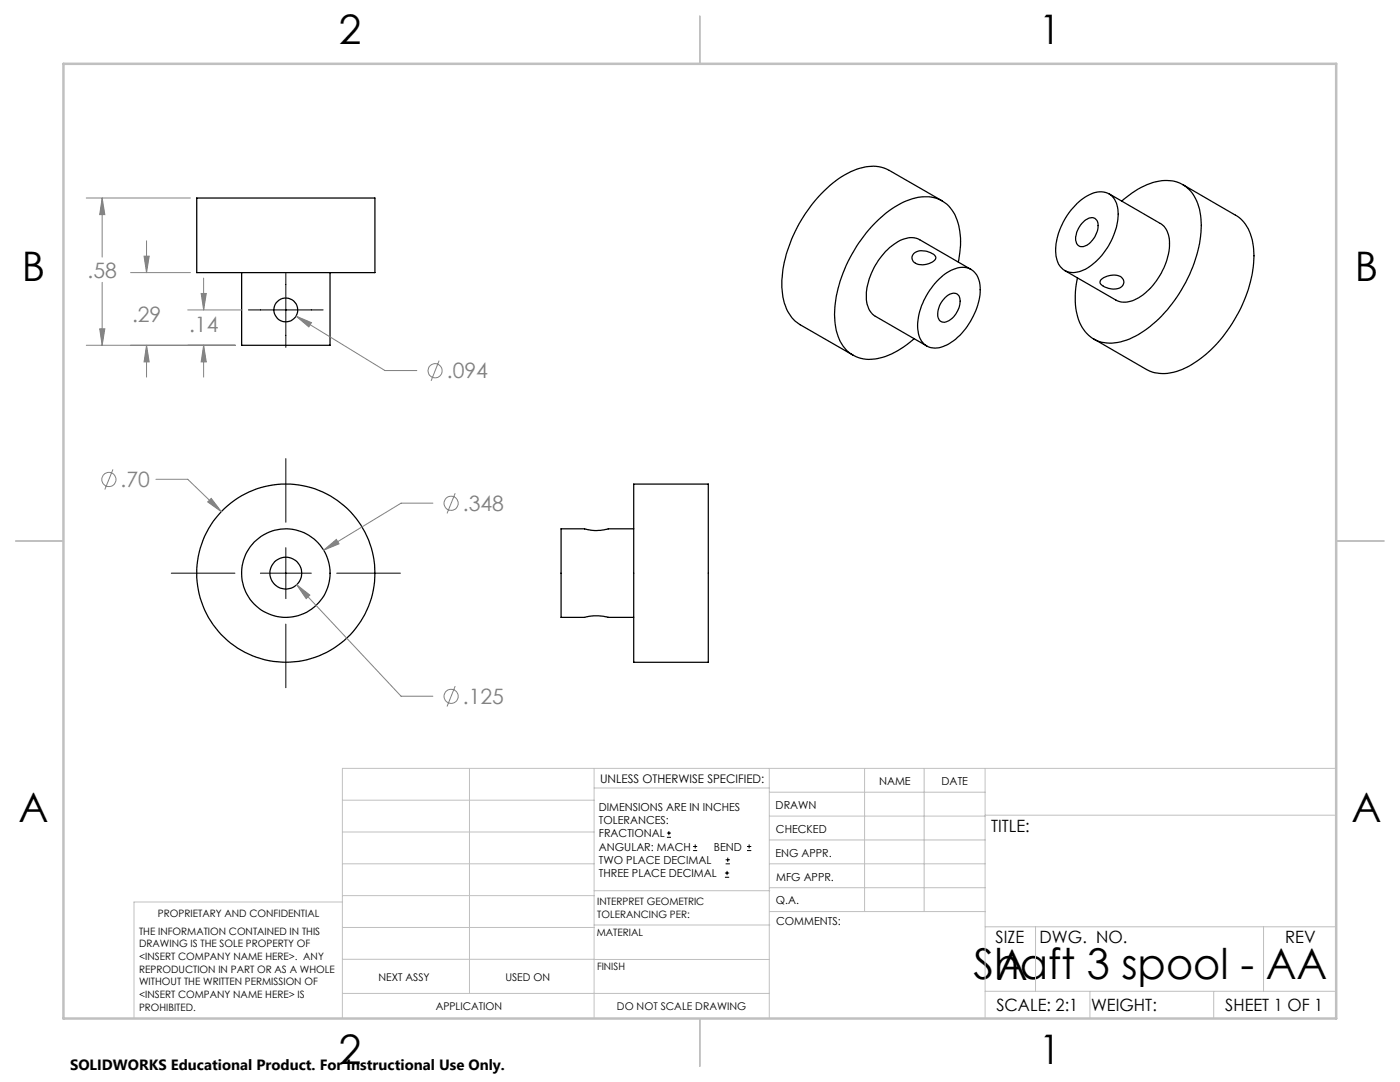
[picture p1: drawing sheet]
<svg xmlns="http://www.w3.org/2000/svg" width="279mm" height="216mm" viewBox="0 0 279 216" stroke-linecap="round" stroke-linejoin="round" font-family="sans-serif">
<g fill="none" stroke="#000" stroke-width=".25">
<path d="M39.3 39.5h35.5v14.9h-35.5zM221.3 38.7l10.3 5.9a5 5 0 0 1 1.8 5 13.4 13.4 0 0 1-7.4 10.4 4.2 4.2 0 0 1-3.3-.1l-10.2-5.9M236 36.8l10.6 6.1a8.1 8.1 0 0 1 3.6 6.8 26.8 26.8 0 0 1-6.7 18.2 19.3 19.3 0 0 1-9.4 6.4 7.4 7.4 0 0 1-5.3-.6l-10.5-6.1M48.2 54.4v14.5h17.7v-14.5M182.3 50.7a3.3 3.3 0 0 1 4.5 .6 1.65 1.65 0 0 1-1.5 1.3 2.59 2.59 0 0 1-3.2-.6l-.1-.8zM187 56.1a6.8 6.8 0 0 1 6-2.7 3.9 3.9 0 0 1 2.6 4.4 13.7 13.7 0 0 1-6.5 11 3.8 3.8 0 0 1-5.2-.7 8.4 8.4 0 0 1 .2-7.6 14.8 14.8 0 0 1 2.9-4.4zM188 40.1l-10.5-6.1a7.7 7.7 0 0 0-7.1 0 23.9 23.9 0 0 0-10.5 9.9 24.4 24.4 0 0 0-3.8 14.1 8.2 8.2 0 0 0 3.6 6.8l10.6 6.1M188.6 59.4a1.75 1.75 0 0 1 2.8-.3 4.4 4.4 0 0 1-3 5.2 1.6 1.6 0 0 1-1.2-2.2 5 5 0 0 1 1.4-2.7zM191.2 52.3a14.1 14.1 0 0 0-.9-9.9 6.7 6.7 0 0 0-8.2-2.7 21.2 21.2 0 0 0-10.8 8.8 25.6 25.6 0 0 0-4.7 15.6 7.9 7.9 0 0 0 4.3 7.1 9.3 9.3 0 0 0 8.2-1.2l1.8-1.2 1.5-1.2M193.8 53.8l-10.2-6a4.7 4.7 0 0 0-5.2 1 13.6 13.6 0 0 0-5.5 11 4.1 4.1 0 0 0 1.8 3.3l10.3 5.9M214.9 40.6a6.4 6.4 0 0 1 5.7-2.2 4 4 0 0 1 2.6 4.3 13.5 13.5 0 0 1-7 11.2 3.6 3.6 0 0 1-5.5-3.3 13.5 13.5 0 0 1 4.2-10zM215.9 44.6a2 2 0 0 1 2.8-.9 2.78 2.78 0 0 1 0 3.2 3.2 3.2 0 0 1-3.2 2.3 2.18 2.18 0 0 1-.6-2.8z"/>
<path d="M219.6 55.9a3.6 3.6 0 0 1 4.2-.6 1.33 1.33 0 0 1 .3 1.6 1.33 1.33 0 0 1-1.3 .7 3.6 3.6 0 0 1-3.3-1.2zM223.9 40.1a14.1 14.1 0 0 1 9-4.1 6.7 6.7 0 0 1 6.5 5.8 22.1 22.1 0 0 1-2.7 14.5 24.8 24.8 0 0 1-11.3 11.4 7.8 7.8 0 0 1-7.7-.5 9.6 9.6 0 0 1-3.1-8.4l.4-3.4M126.5 96.6h14.9v35.6h-14.9zM126.5 105.5h-5.1a8.1 8.1 0 0 1-4.7 0h-4.7v17.7h4.7a8.9 8.9 0 0 1 4.7 0h5.1"/>
<circle cx="57" cy="61.9" r="2.39"/>
<circle cx="57" cy="114.4" r="8.8"/>
<circle cx="57" cy="114.4" r="17.8"/>
<circle cx="57" cy="114.4" r="3.2"/>
</g>
<g fill="none" stroke="#808080" stroke-width=".2">
<path d="M17.2 39.5h20.8M20.4 39.5l.5 3.3h-1zM20.4 39.5v11.8M20.4 56.3v12.6M26.1 54.4h11.9M28.8 51.1h1l-.6 3.3zM29.2 48v6.4M40.1 58.6h1.1l-.6 3.2zM40.6 55.5v6.3M17.2 68.9h29.8M19.9 65.6h1l-.5 3.3zM29.2 68.9l.6 3.3h-1z"/>
<path d="M29.2 68.9v6.3M37.5 61.8h10.8M40.6 68.9l.6 3.3h-1.1zM40.6 68.9v6.3M59.1 63.1l3.1 1.3-.6 .8zM59.1 63.1l17.7 10.8h6.4M87.6 72l-1.6 4M22.5 93.7l-1.6 4M31.1 95.6h6.4l6.7 6.5M90.8 98.4l-1.6 4M41.5 100.2l.7-.8 2 2.7zM59.2 116.7l2.6 2-.7 .8z"/>
<path d="M59.2 116.7l20.8 22.2h6.4M64.6 109.8l2.5-2.2 .6 .9zM86.4 100.4h-6.4l-15.4 9.4M90.8 136.9l-1.6 4.1"/>
<circle cx="86.8" cy="74" r="1.4"/>
<circle cx="21.7" cy="95.7" r="1.41"/>
<circle cx="90" cy="100.4" r="1.42"/>
<circle cx="90" cy="138.9" r="1.41"/>
</g>
<g fill="none" stroke="#000" stroke-width=".2">
<path d="M57 54.4v14.9M49.6 61.8h14.9M57 91.5v12.7M34.2 114.4h12.7M52 114.4h10.1M57 109.3v10.2M67.2 114.4h12.7M57 124.5v12.7M133.1 167.1h.8M133.1 166.2h.8M133.5 165.8v.9M138.3 169.7h.8"/>
<path d="M138.3 168.9h.8M138.7 168.5v.8M144.7 175h.8M144.7 174.2h.8M144.8 172.4h.9M144.8 171.6h.9M145.1 173.8v.8M145.2 171.1v.9M149.1 169.7h.8M149.1 168.9h.8M149.5 168.5v.8"/>
</g>
<g fill="none" stroke="#c0c0c0" stroke-width=".2">
<path d="M68.3 159.7h50.3M93.7 153.3v44.9M118.6 153.3v49.9M118.6 157.2h34.9M153.5 153.3v49.9M153.5 158.1h43.1M172.5 153.3v28.6M184.4 153.3v28.6M196.6 153.3v49.9M266.7 153.3h-198.4v49.9M68.3 178.7h50.3M68.3 172.4h50.3"/>
<path d="M68.3 166h50.3M68.3 180h-41.6v23.2M118.6 177.7h35M153.5 167.6h43.1M153.5 162.8h43.1M153.5 172.4h43.1M153.5 177.1h43.1M196.6 162.7h70.1M68.3 198.2h85.2M68.3 191.4l85.2 .1M68.3 185.1h50.3M118.6 184.6h35"/>
<path d="M153.6 181.9h43M196.6 197.8h70.1M196.6 184.9h70.1M206.7 184.9v12.9M217.5 197.8v5.4M242.2 197.8v5.4M252.2 184.9v12.9"/>
</g>
<path d="M139.7 3.2v9.5M3.1 107.9h9.6M266.7 107.9h9.5M139.7 203.2v9.6" fill="none" stroke="#c0c0c0" stroke-width=".25"/>
<path d="M12.7 12.7h254v190.5h-254z" fill="none" stroke="#c0c0c0" stroke-width=".5"/>
<path d="M59.2 116.7l1.9 2.8 .7-.8zM64.6 109.8l3.1-1.3-.6-.9zM42.2 99.4l-.7 .8 2.7 1.9zM40.6 68.9l.6 3.3h-1.1zM40.1 58.6h1.1l-.6 3.2zM29.2 68.9l.6 3.3h-1zM28.8 51.1h1l-.6 3.3zM19.9 65.6h1l-.5 3.3zM20.4 39.5l.5 3.3h-1zM59.1 63.1l2.5 2.1 .6-.8z" fill="#808080"/>
<g font-size="8.5">
<text x="194.3" y="195.4">Shaft 3 spool - AA</text>
<text x="198.9" y="195.5">A</text>
</g>
<g font-size="8.1">
<text x="67.6" y="8.9">2</text>
<text x="207.3" y="8.9">1</text>
<text x="4.4" y="56.1">B</text>
<text x="270.4" y="56.1">B</text>
<text x="3.7" y="164.1">A</text>
<text x="269.7" y="164.1">A</text>
<text x="67.6" y="212.4">2</text>
<text x="207.3" y="212.4">1</text>
</g>
<g font-size="4.2" fill="#808080">
<text x="17.5" y="55.4">.58</text>
<text x="26.3" y="64.3">.29</text>
<text x="37.7" y="66.3">.14</text>
<text x="89.2" y="75.5">.094</text>
<text x="24.1" y="97.2">.70</text>
<text x="92.4" y="102">.348</text>
<text x="92.4" y="140.5">.125</text>
</g>
<g font-size="3.4">
<text x="197.8" y="166">TITLE:</text>
<text x="198.7" y="188.1">SIZE</text>
<text x="207.5" y="188.1">DWG. NO.</text>
<text x="256.5" y="188.2">REV</text>
<text x="198.8" y="201.7">SCALE: 2:1</text>
<text x="217.7" y="201.8">WEIGHT:</text>
<text x="244.5" y="201.7">SHEET 1 OF 1</text>
</g>
<text font-size="3" x="14" y="213.5">SOLIDWORKS Educational Product. For Instructional Use Only.</text>
<text font-size="2.4" x="119.8" y="156.2">UNLESS OTHERWISE SPECIFIED:</text>
<g font-size="2.2">
<text x="119.5" y="161.8">DIMENSIONS ARE IN INCHES</text>
<text x="154.8" y="161.4">DRAWN</text>
<text x="175.4" y="156.6">NAME</text>
<text x="187.9" y="156.7">DATE</text>
<text x="119.5" y="164.4">TOLERANCES:</text>
<text x="119.5" y="167.1">FRACTIONAL</text>
<text x="154.9" y="166.3">CHECKED</text>
<text x="119.5" y="169.7">ANGULAR: MACH</text>
<text x="119.5" y="172.4">TWO PLACE DECIMAL</text>
<text x="142.5" y="169.7">BEND</text>
<text x="154.8" y="170.9">ENG APPR.</text>
<text x="119.5" y="175">THREE PLACE DECIMAL</text>
<text x="154.9" y="175.7">MFG APPR.</text>
<text x="154.9" y="180.4">Q.A.</text>
<text x="154.9" y="184.6">COMMENTS:</text>
</g>
<g font-size="2.1">
<text x="75.5" y="195.7">NEXT ASSY</text>
<text x="100.9" y="195.7">USED ON</text>
<text x="86.9" y="201.5">APPLICATION</text>
<text x="123.1" y="201.6">DO NOT SCALE DRAWING</text>
</g>
<g font-size="2">
<text x="31.5" y="182.9">PROPRIETARY AND CONFIDENTIAL</text>
<text x="119.2" y="180.6">INTERPRET GEOMETRIC</text>
<text x="119.2" y="183.1">TOLERANCING PER:</text>
<text x="27.8" y="186.5">THE INFORMATION CONTAINED IN THIS</text>
<text x="27.8" y="189">DRAWING IS THE SOLE PROPERTY OF</text>
<text x="27.8" y="191.6">&lt;INSERT COMPANY NAME HERE&gt;. ANY</text>
<text x="119.1" y="186.7">MATERIAL</text>
<text x="27.8" y="194.1">REPRODUCTION IN PART OR AS A WHOLE</text>
<text x="27.8" y="196.6">WITHOUT THE WRITTEN PERMISSION OF</text>
<text x="119.1" y="193.5">FINISH</text>
<text x="27.8" y="199.1">&lt;INSERT COMPANY NAME HERE&gt; IS</text>
<text x="27.8" y="201.7">PROHIBITED.</text>
</g>
</svg>
